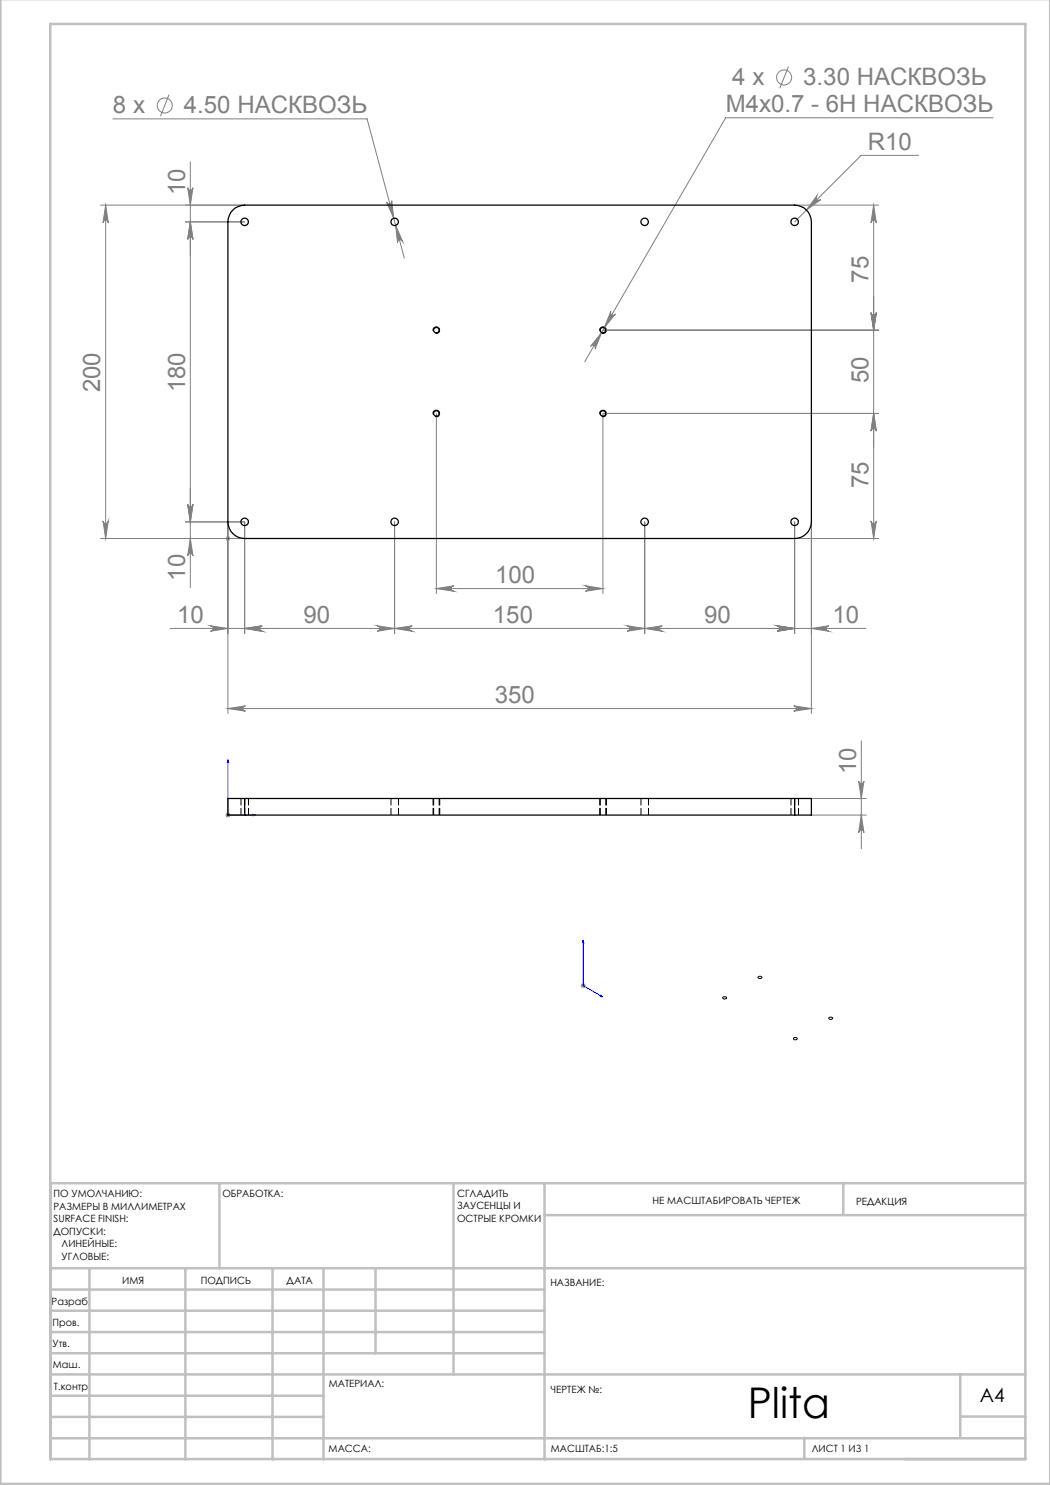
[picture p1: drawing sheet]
<svg xmlns="http://www.w3.org/2000/svg" width="210mm" height="297mm" viewBox="0 0 210 297" stroke-linecap="round" stroke-linejoin="round" font-family="sans-serif">
<g fill="none" stroke="#808080" stroke-width=".2">
<path d="M33.8 18.9l-1.7 4.3M157.7 13.3l-1.7 4.3M22.6 23.8h50.8l7.5 27.8M37.5 37.5a.53 .53 0 0 0 .6 .5 .53 .53 0 0 0 .5-.5l-.5 3.5zM38.1 32.4v85.1M163.4 39.2a.55 .55 0 0 0 0 .7 .55 .55 0 0 0 .7 0l-2.8 2.1zM183.7 31.1h-11.5l-13.3 13.3M198.6 23.6h-53.5l-28.2 48.8M21.1 41v66.7M21.1 41l.6 3.6a.53 .53 0 0 0-.6-.6 .53 .53 0 0 0-.5 .6zM38.1 44.4l.5 3.5a.53 .53 0 0 0-.5-.5 .53 .53 0 0 0-.6 .5zM48.9 44.4h-11.8"/>
<path d="M48.9 41h-28.8M77.3 40.4a.54 .54 0 0 0 .6 .4 .54 .54 0 0 0 .5-.7l.3 3.5zM79.1 45.1l1.4 3.2a.53 .53 0 0 0-.6-.3 .53 .53 0 0 0-.4 .6zM158.9 41h16.8M174.7 41l.6 3.6a.53 .53 0 0 0-.6-.6 .53 .53 0 0 0-.5 .6zM174.7 41v66.7M120.3 66.5l-1.3 3.3a.53 .53 0 0 0-.2-.7 .53 .53 0 0 0-.7 .2zM120.6 66h55.1M122.2 62.3a.53 .53 0 0 0 .2 .7 .53 .53 0 0 0 .7-.2l-2.2 2.7zM174.2 62.5a.53 .53 0 0 0 .5 .5 .53 .53 0 0 0 .6-.5l-.6 3.5zM87.3 82.7v36M174.7 82.7l.6 3.5a.53 .53 0 0 0-.6-.5 .53 .53 0 0 0-.5 .5z"/>
<path d="M175.7 82.7h-55.1v36M20.6 104.2a.53 .53 0 0 0 .5 .5 .53 .53 0 0 0 .6-.5l-.6 3.5zM37.1 104.4h11.8v22.3M37.5 100.9a.53 .53 0 0 0 .6 .5 .53 .53 0 0 0 .5-.5l-.5 3.5zM38.1 107.7l.5 3.5a.53 .53 0 0 0-.5-.5 .53 .53 0 0 0-.6 .5zM45.2 107.3l.7 .8M45.6 104.4v38.3M45.9 107.3l-.7 .8M48.9 107.7h-28.8M78.9 104.4v22.3M87.3 117.7l3.5-.5a.55 .55 0 0 0-.5 .5 .55 .55 0 0 0 .5 .5zM87.3 117.7h33.3"/>
<path d="M117.1 117.2l3.5 .5-3.5 .5a.55 .55 0 0 0 .5-.5 .55 .55 0 0 0-.5-.5zM128.9 104.4v22.3M158.9 107.7h16.8M158.9 104.4v22.3M162.3 104.4v38.3M174.2 104.2a.53 .53 0 0 0 .5 .5 .53 .53 0 0 0 .6-.5l-.6 3.5zM34 125.7h139.1M42.1 125.2l3.5 .5-3.5 .6a.55 .55 0 0 0 .5-.6 .55 .55 0 0 0-.5-.5zM48.9 125.7l3.5-.5a.55 .55 0 0 0-.5 .5 .55 .55 0 0 0 .5 .6zM75.4 125.2l3.5 .5-3.5 .6a.55 .55 0 0 0 .5-.6 .55 .55 0 0 0-.5-.5zM78.9 125.7l3.5-.5a.55 .55 0 0 0-.5 .5 .55 .55 0 0 0 .5 .6zM125.4 125.2l3.5 .5-3.5 .6a.55 .55 0 0 0 .5-.6 .55 .55 0 0 0-.5-.5z"/>
<path d="M128.9 125.7l3.5-.5a.55 .55 0 0 0-.5 .5 .55 .55 0 0 0 .5 .6zM155.4 125.2l3.5 .5-3.5 .6a.55 .55 0 0 0 .5-.6 .55 .55 0 0 0-.5-.5zM162.3 125.7l3.5-.5a.55 .55 0 0 0-.6 .5 .55 .55 0 0 0 .6 .6zM45.6 141.7l3.5-.5a.53 .53 0 0 0-.5 .5 .53 .53 0 0 0 .5 .5zM45.6 141.7h116.7M158.7 141.2l3.6 .5-3.6 .5a.53 .53 0 0 0 .6-.5 .53 .53 0 0 0-.6-.5zM162.3 159.7h10.9M171.7 156.2a.53 .53 0 0 0 .6 .5 .53 .53 0 0 0 .5-.5l-.5 3.5zM172.3 148.2v21.6M45.1 163h1M45.2 162.7l.7 .7M45.6 162.5v1"/>
<path d="M45.9 162.7l-.7 .7M162.3 163h10.9M172.3 163l.5 3.5a.53 .53 0 0 0-.5-.5 .53 .53 0 0 0-.6 .5zM116.1 197.1h1.1M116.3 196.8l.7 .7M116.6 196.6v1M117 196.8l-.7 .7"/>
<circle cx="156.8" cy="15.5" r="1.51"/>
<circle cx="33" cy="21.1" r="1.51"/>
</g>
<path d="M86.6 66.2a.66 .66 0 0 1 .6-.8 .66 .66 0 0 1 .7 .7 .66 .66 0 0 1-.8 .6M119.9 66.2a.66 .66 0 0 1 .6-.8 .66 .66 0 0 1 .7 .7 .66 .66 0 0 1-.8 .6M86.6 82.9a.67 .67 0 0 1 .6-.9 .67 .67 0 0 1 .7 .8 .67 .67 0 0 1-.8 .6M119.9 82.9a.67 .67 0 0 1 .6-.9 .67 .67 0 0 1 .8 .8 .67 .67 0 0 1-.9 .6M144.6 199.4h.6a.33 .33 0 0 1-.1 .4 .33 .33 0 0 1-.5-.1l-.1-.1zM151.6 195.4a.4 .4 0 0 1 .5-.2 .4 .4 0 0 1 .3 .4 .42 .42 0 0 1-.5 .1 .42 .42 0 0 1-.3-.3zM158.8 207.6a.32 .32 0 0 1 .4-.2 .32 .32 0 0 1 .1 .5 .32 .32 0 0 1-.4 .1 .32 .32 0 0 1-.1-.4zM165.8 203.5h.7a.37 .37 0 0 1-.4 .4 .37 .37 0 0 1-.3-.4z" fill="none" stroke="#000" stroke-width=".2"/>
<path d="M45.5 107.7h.2zM45.6 107.7h.1M45.6 107.7h5.6M51.2 107.7h-.6h.6M45.6 151.9v11.1h5.6M45.6 151.9l.1 .6h-.2zM50.6 162.9l.6 .1-.6 .2zM116.6 188.1v9l3.9 2.3M116.6 188.1l.1 .5-.1-.1zM120.2 199l.3 .4-.3-.1z" fill="none" stroke="#00f" stroke-width=".2"/>
<path d="M86.6 159.7v3.3M119.9 159.7v3.3M87.9 163v-3.3M121.3 163v-3.3" fill="none" stroke="#000" stroke-width=".2" stroke-dasharray="1.3 .6" stroke-dashoffset="-.1"/>
<g fill="none" stroke="#c0c0c0" stroke-width=".5">
<path d="M.1 -.1v296.9h209.9v-296.9M10.1 4.8h195v287h-195zM43.9 236.6v17M90.7 236.6v38.3M108.9 236.6v55.3M168.7 236.6v6.3M205.1 236.6h-195v55.3M10.1 253.6h195M10.1 257.9h98.8M17.9 253.6v38.3M37.1 253.6v38.3M54.5 253.6v38.3"/>
<path d="M64.7 253.6v38.3M75.1 253.6v17M108.9 243h96.2M10.1 270.6h98.8M10.1 266.4h98.8M10.1 262.1h98.8M10.1 279.1h54.6M10.1 274.9h195M192.1 274.8v12.7M10.1 287.7h195M10.1 283.4h54.6M160.9 287.5v4.3"/>
<path d="M192.1 283.3h13"/>
</g>
<g fill="#00f">
<path d="M50.6 107.7h.6zM45.5 107.7h.2z"/>
<path d="M50.6 162.9l.6 .1-.6 .2zM45.6 151.9l.1 .6h-.2z"/>
<path d="M120.2 199l.3 .4-.3-.1zM116.6 188.1l.1 .5-.1-.1z"/>
</g>
<g fill="#808080">
<path d="M75.4 125.2l3.5 .5-3.5 .6a.55 .55 0 0 0 .5-.6 .55 .55 0 0 0-.5-.5zM48.9 125.7l3.5-.5a.55 .55 0 0 0-.5 .5 .55 .55 0 0 0 .5 .6zM125.4 125.2l3.5 .5-3.5 .6a.55 .55 0 0 0 .5-.6 .55 .55 0 0 0-.5-.5zM78.9 125.7l3.5-.5a.55 .55 0 0 0-.5 .5 .55 .55 0 0 0 .5 .6zM162.3 125.7l3.5-.5a.55 .55 0 0 0-.6 .5 .55 .55 0 0 0 .6 .6zM155.4 125.2l3.5 .5-3.5 .6a.55 .55 0 0 0 .5-.6 .55 .55 0 0 0-.5-.5zM155.4 125.2l3.5 .5-3.5 .6a.55 .55 0 0 0 .5-.6 .55 .55 0 0 0-.5-.5zM128.9 125.7l3.5-.5a.55 .55 0 0 0-.5 .5 .55 .55 0 0 0 .5 .6z"/>
<path d="M45.6 141.7l3.5-.5a.53 .53 0 0 0-.5 .5 .53 .53 0 0 0 .5 .5zM158.7 141.2l3.6 .5-3.6 .5a.53 .53 0 0 0 .6-.5 .53 .53 0 0 0-.6-.5zM163.4 39.2l-2.1 2.8 2.8-2.1a.55 .55 0 0 1-.7 0 .55 .55 0 0 1 0-.7zM120.3 66.5l-2.2 2.8a.53 .53 0 0 1 .7-.2 .53 .53 0 0 1 .2 .7zM122.2 62.3l-1.3 3.2 2.2-2.7a.53 .53 0 0 1-.7 .2 .53 .53 0 0 1-.2-.7zM79.1 45.1l.4 3.5a.53 .53 0 0 1 .4-.6 .53 .53 0 0 1 .6 .3zM77.3 40.4l1.4 3.2-.3-3.5a.54 .54 0 0 1-.5 .7 .54 .54 0 0 1-.6-.4zM87.3 117.7l3.5-.5a.55 .55 0 0 0-.5 .5 .55 .55 0 0 0 .5 .5zM117.1 117.2l3.5 .5-3.5 .5a.55 .55 0 0 0 .5-.5 .55 .55 0 0 0-.5-.5zM42.1 125.2l3.5 .5-3.5 .6a.55 .55 0 0 0 .5-.6 .55 .55 0 0 0-.5-.5zM48.9 125.7l3.5-.5a.55 .55 0 0 0-.5 .5 .55 .55 0 0 0 .5 .6z"/>
<path d="M174.2 104.2a.53 .53 0 0 0 .5 .5 .53 .53 0 0 0 .6-.5l-.6 3.5zM174.7 82.7l.6 3.5a.53 .53 0 0 0-.6-.5 .53 .53 0 0 0-.5 .5zM38.1 44.4l.5 3.5a.53 .53 0 0 0-.5-.5 .53 .53 0 0 0-.6 .5zM37.5 37.5a.53 .53 0 0 0 .6 .5 .53 .53 0 0 0 .5-.5l-.5 3.5zM38.1 107.7l.5 3.5a.53 .53 0 0 0-.5-.5 .53 .53 0 0 0-.6 .5zM37.5 100.9a.53 .53 0 0 0 .6 .5 .53 .53 0 0 0 .5-.5l-.5 3.5z"/>
<path d="M21.1 41l.6 3.6a.53 .53 0 0 0-.6-.6 .53 .53 0 0 0-.5 .6zM20.6 104.2a.53 .53 0 0 0 .5 .5 .53 .53 0 0 0 .6-.5l-.6 3.5zM174.2 62.5a.53 .53 0 0 0 .5 .5 .53 .53 0 0 0 .6-.5l-.6 3.5zM174.7 82.7l.6 3.5a.53 .53 0 0 0-.6-.5 .53 .53 0 0 0-.5 .5zM174.7 41l.6 3.6a.53 .53 0 0 0-.6-.6 .53 .53 0 0 0-.5 .6zM174.2 62.5a.53 .53 0 0 0 .5 .5 .53 .53 0 0 0 .6-.5l-.6 3.5zM38.1 44.4l.5 3.5a.53 .53 0 0 0-.5-.5 .53 .53 0 0 0-.6 .5zM37.5 100.9a.53 .53 0 0 0 .6 .5 .53 .53 0 0 0 .5-.5l-.5 3.5zM171.7 156.2a.53 .53 0 0 0 .6 .5 .53 .53 0 0 0 .5-.5l-.5 3.5zM172.3 163l.5 3.5a.53 .53 0 0 0-.5-.5 .53 .53 0 0 0-.6 .5z"/>
</g>
<g fill="none" stroke="#000" stroke-width=".25">
<path d="M46.6 42a3.7 3.7 0 0 1 2.3-1h110a3.4 3.4 0 0 1 3.4 3.4v60a3.4 3.4 0 0 1-3.4 3.3h-110a3.4 3.4 0 0 1-3.3-3.3v-60a3.7 3.7 0 0 1 1-2.4zM48.9 159.7h-3.3v3.3h3.3M48.9 159.7v3.3M48.9 159.7h110M158.9 159.7h3.4v3.3h-3.4M158.9 159.7v3.3M48.9 163h110"/>
<circle cx="48.9" cy="44.4" r=".75"/>
<circle cx="78.9" cy="44.4" r=".75"/>
<circle cx="128.9" cy="44.4" r=".74"/>
<circle cx="158.9" cy="44.4" r=".75"/>
<circle cx="87.3" cy="66" r=".55"/>
<circle cx="120.6" cy="66" r=".56"/>
<circle cx="87.3" cy="82.7" r=".55"/>
<circle cx="120.6" cy="82.7" r=".56"/>
<circle cx="48.9" cy="104.4" r=".75"/>
<circle cx="78.9" cy="104.4" r=".75"/>
<circle cx="128.9" cy="104.4" r=".74"/>
<circle cx="158.9" cy="104.4" r=".75"/>
</g>
<g fill="none" stroke="#000" stroke-width=".2" stroke-dasharray="1.3 .6" stroke-dashoffset="-.1">
<path d="M48.2 159.7v3.3M78.2 159.7v3.3M86.7 159.7v3.3M120.1 159.7v3.3M128.2 159.7v3.3M158.2 159.7v3.3M158.9 159.7v3.3M48.9 163v-3.3M49.7 163v-3.3M79.7 163v-3.3M87.8 163v-3.3M121.2 163v-3.3"/>
<path d="M129.7 163v-3.3M159.7 163v-3.3"/>
</g>
<text font-size="8.5" x="149.5" y="283.5">Plita</text>
<g font-size="4.8" fill="#808080">
<text x="146.5" y="17.1">4 x</text>
<text x="160.7" y="17.1">3.30 НАСКВОЗЬ</text>
<text x="22.6" y="22.7">8 x</text>
<text x="36.8" y="22.7">4.50 НАСКВОЗЬ</text>
<text x="145.1" y="22.5">M4x0.7 - 6H НАСКВОЗЬ</text>
<text x="173.6" y="30">R10</text>
<text x="37" y="39" transform="rotate(-90 37 39)">10</text>
<text x="173.7" y="56.5" transform="rotate(-90 173.7 56.5)">75</text>
<text x="173.7" y="76.7" transform="rotate(-90 173.7 76.7)">50</text>
<text x="20.1" y="78.5" transform="rotate(-90 20.1 78.5)">200</text>
<text x="37" y="78.5" transform="rotate(-90 37 78.5)">180</text>
<text x="173.7" y="97.6" transform="rotate(-90 173.7 97.6)">75</text>
<text x="37" y="116.1" transform="rotate(-90 37 116.1)">10</text>
<text x="99" y="116.6">100</text>
<text x="35.4" y="124.6">10</text>
<text x="60.7" y="124.6">90</text>
<text x="98.6" y="124.6">150</text>
<text x="140.8" y="124.6">90</text>
<text x="166.5" y="124.6">10</text>
<text x="99" y="140.6">350</text>
<text x="171.2" y="154.8" transform="rotate(-90 171.2 154.8)">10</text>
</g>
<text font-size="3.9" x="196" y="280.4">A4</text>
<g font-size="2">
<text x="10.7" y="239.5">ПО УМОЛЧАНИЮ:</text>
<text x="44.5" y="239.5">ОБРАБОТКА:</text>
<text x="91.4" y="239.4">СГЛАДИТЬ</text>
<text x="10.7" y="242">РАЗМЕРЫ В МИЛЛИМЕТРАХ</text>
<text x="10.7" y="244.5">SURFACE FINISH:</text>
<text x="91.4" y="241.9">ЗАУСЕНЦЫ И</text>
<text x="91.4" y="244.4">ОСТРЫЕ КРОМКИ</text>
<text x="130.5" y="240.8">НЕ МАСШТАБИРОВАТЬ ЧЕРТЕЖ</text>
<text x="171.2" y="241">РЕДАКЦИЯ</text>
<text x="10.7" y="247">ДОПУСКИ:</text>
<text x="12.3" y="249.5">ЛИНЕЙНЫЕ:</text>
<text x="12.3" y="252">УГЛОВЫЕ:</text>
<text x="24.4" y="256.9">ИМЯ</text>
<text x="40.1" y="256.8">ПОДПИСЬ</text>
<text x="57.3" y="256.8">ДАТА</text>
<text x="110.1" y="257.1">НАЗВАНИЕ:</text>
<text x="10.3" y="260.9">Разраб.</text>
<text x="10.5" y="269.3">Утв.</text>
<text x="10.5" y="265.2">Пров.</text>
<text x="10.6" y="273.6">Маш.</text>
<text x="10.8" y="278">Т.контр</text>
<text x="65.8" y="277.4">МАТЕРИАЛ:</text>
<text x="110.2" y="278.5">ЧЕРТЕЖ №:</text>
<text x="65.7" y="290.4">МАССА:</text>
<text x="110.2" y="290.5">МАСШТАБ:1:5</text>
<text x="162.4" y="290.4">ЛИСТ 1 ИЗ 1</text>
</g>
</svg>
